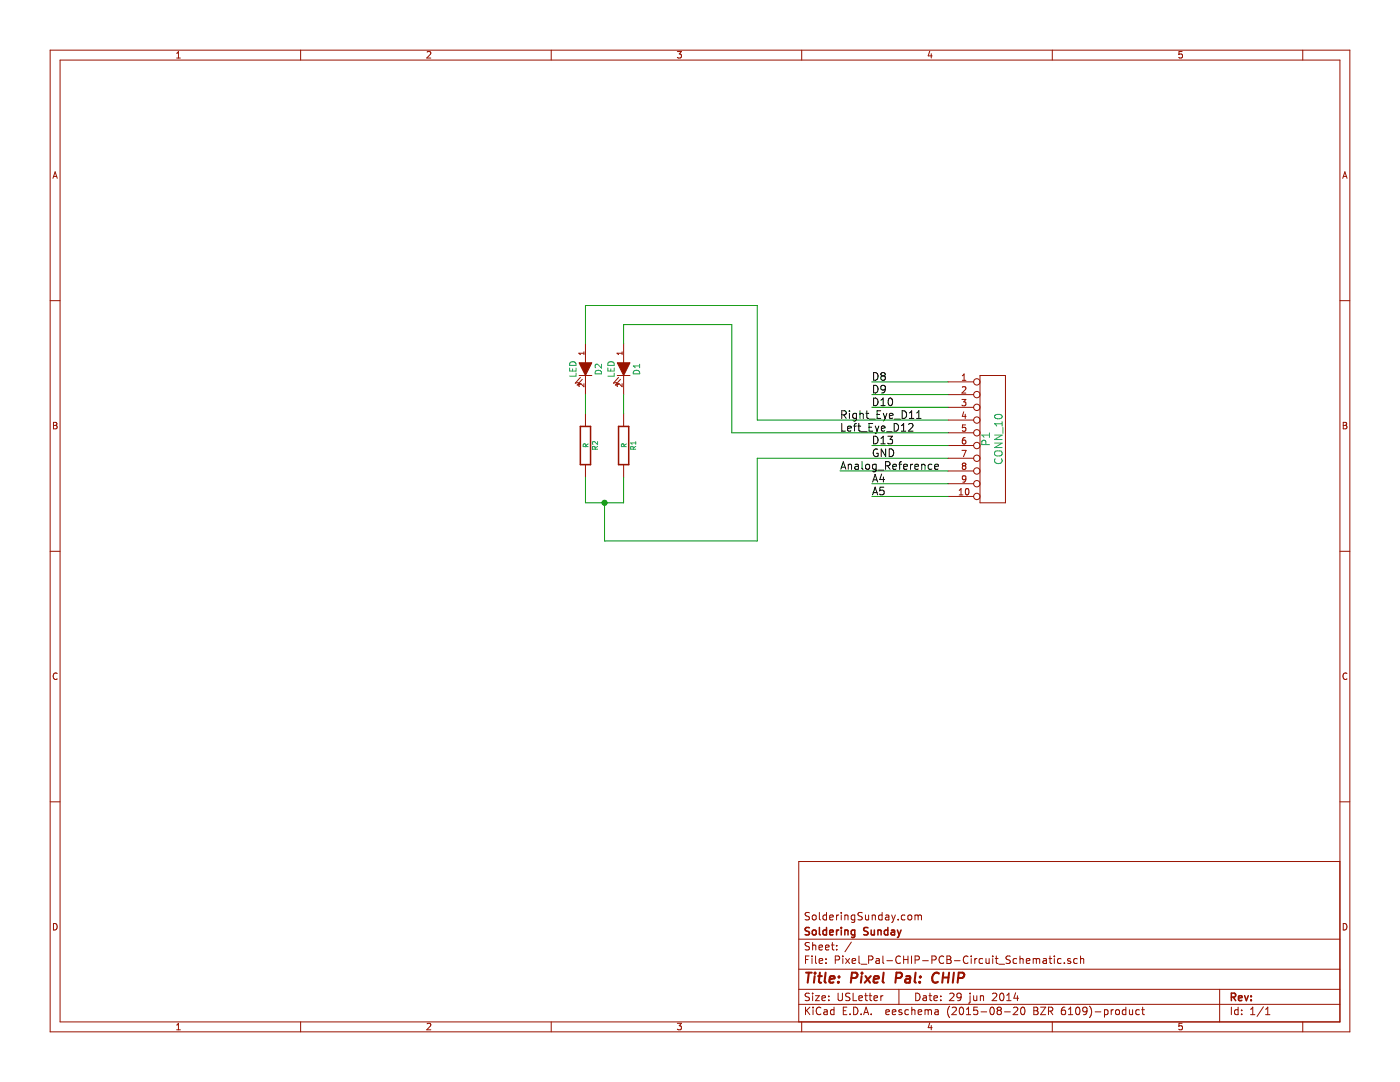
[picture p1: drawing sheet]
EESchema Schematic File Version 2
LIBS:noname-rescue
LIBS:power
LIBS:device
LIBS:transistors
LIBS:conn
LIBS:linear
LIBS:regul
LIBS:74xx
LIBS:cmos4000
LIBS:adc-dac
LIBS:memory
LIBS:xilinx
LIBS:microcontrollers
LIBS:dsp
LIBS:microchip
LIBS:analog_switches
LIBS:motorola
LIBS:texas
LIBS:intel
LIBS:audio
LIBS:interface
LIBS:digital-audio
LIBS:philips
LIBS:display
LIBS:cypress
LIBS:siliconi
LIBS:opto
LIBS:atmel
LIBS:contrib
LIBS:valves
LIBS:noname-cache
EELAYER 25 0
EELAYER END
$Descr USLetter 11000 8500
encoding utf-8
Sheet 1 1
Title "Pixel Pal: CHIP "
Date "29 jun 2014"
Rev ""
Comp "Soldering Sunday"
Comment1 "SolderingSunday.com"
Comment2 ""
Comment3 ""
Comment4 ""
$EndDescr
$Comp
L LED-RESCUE-noname D2
U 1 1
P 4600 2900
F 0 "D2" H 4600 3000 50  0000 C CNN
F 1 "LED" H 4600 2800 50  0000 C CNN
F 2 "~" H 4600 2900 60  0000 C CNN
F 3 "~" H 4600 2900 60  0000 C CNN
	1    4600 2900
	0    1    1    0   
$EndComp
$Comp
L LED-RESCUE-noname D1
U 1 1
P 4900 2900
F 0 "D1" H 4900 3000 50  0000 C CNN
F 1 "LED" H 4900 2800 50  0000 C CNN
F 2 "~" H 4900 2900 60  0000 C CNN
F 3 "~" H 4900 2900 60  0000 C CNN
	1    4900 2900
	0    1    1    0   
$EndComp
$Comp
L R-RESCUE-noname R2
U 1 1
P 4600 3500
F 0 "R2" V 4680 3500 40  0000 C CNN
F 1 "R" V 4607 3501 40  0000 C CNN
F 2 "~" V 4530 3500 30  0000 C CNN
F 3 "~" H 4600 3500 30  0000 C CNN
	1    4600 3500
	1    0    0    -1  
$EndComp
$Comp
L R-RESCUE-noname R1
U 1 1
P 4900 3500
F 0 "R1" V 4980 3500 40  0000 C CNN
F 1 "R" V 4907 3501 40  0000 C CNN
F 2 "~" V 4830 3500 30  0000 C CNN
F 3 "~" H 4900 3500 30  0000 C CNN
	1    4900 3500
	1    0    0    -1  
$EndComp
Wire Wire Line
	4600 3250 4600 3100
Wire Wire Line
	4900 3250 4900 3100
Wire Wire Line
	4600 3750 4600 3950
Wire Wire Line
	4600 3950 4900 3950
Wire Wire Line
	4900 3950 4900 3750
Wire Wire Line
	4750 3950 4750 4250
Wire Wire Line
	4750 4250 5950 4250
Wire Wire Line
	5950 4250 5950 3600
Connection ~ 4750 3950
Wire Wire Line
	5950 3600 7450 3600
$Comp
L CONN_10 P1
U 1 1
P 7800 3450
F 0 "P1" V 7750 3450 60  0000 C CNN
F 1 "CONN_10" V 7850 3450 60  0000 C CNN
F 2 "" H 7800 3450 60  0000 C CNN
F 3 "" H 7800 3450 60  0000 C CNN
	1    7800 3450
	1    0    0    -1  
$EndComp
Wire Wire Line
	5750 2550 4900 2550
Wire Wire Line
	4900 2550 4900 2700
Wire Wire Line
	5950 2400 4600 2400
Wire Wire Line
	4600 2400 4600 2700
Text Label 6850 3600 0    60   ~ 0
GND
Text Label 6600 3300 0    60   ~ 0
Right_Eye_D11
Text Label 6600 3400 0    60   ~ 0
Left_Eye_D12
Wire Wire Line
	7450 3900 6850 3900
Wire Wire Line
	7450 3800 6850 3800
Wire Wire Line
	6600 3700 7450 3700
Text Label 6600 3700 0    60   ~ 0
Analog_Reference
Text Label 6850 3900 0    60   ~ 0
A5
Text Label 6850 3800 0    60   ~ 0
A4
Text Label 6850 3000 0    60   ~ 0
D8
Text Label 6850 3100 0    60   ~ 0
D9
Text Label 6850 3200 0    60   ~ 0
D10
Text Label 6850 3500 0    60   ~ 0
D13
Wire Wire Line
	7450 3500 6850 3500
Wire Wire Line
	7450 3400 5750 3400
Wire Wire Line
	5750 3400 5750 2550
Wire Wire Line
	7450 3300 5950 3300
Wire Wire Line
	5950 3300 5950 2400
Wire Wire Line
	7450 3200 6850 3200
Wire Wire Line
	7450 3100 6850 3100
Wire Wire Line
	7450 3000 6850 3000
$EndSCHEMATC
